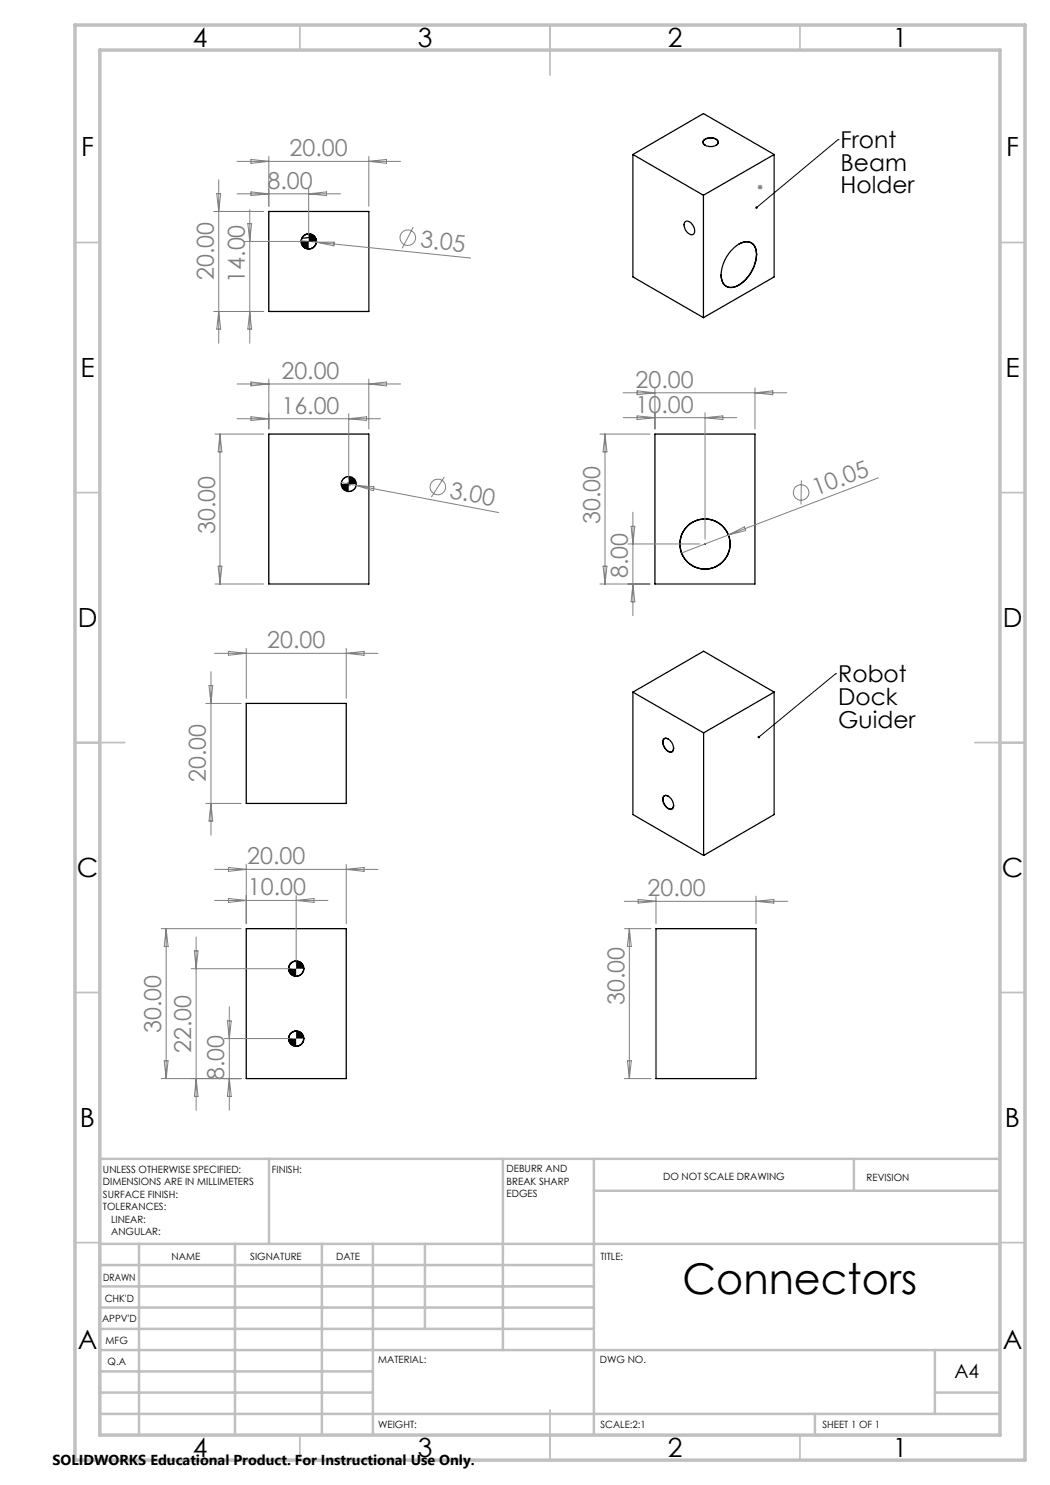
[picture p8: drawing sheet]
<svg xmlns="http://www.w3.org/2000/svg" width="210mm" height="297mm" viewBox="0 0 210 297" stroke-linecap="round" stroke-linejoin="round" font-family="sans-serif">
<g fill="none" stroke="#000" stroke-width=".25">
<path d="M126.6 30.9l14.1-8.2 14.1 8.2M126.6 30.9l14.1 8.1M126.6 30.9v24.5l14.1 8.1M140.7 39v24.5M140.7 28a1.98 1.98 0 0 1 3 .4 1.49 1.49 0 0 1-2.1 .8 .82 .82 0 0 1-.8-.3 .82 .82 0 0 1-.1-.9zM141 29.1a.7 .7 0 0 1-.4-.8 .7 .7 0 0 1 .8-.6 1.54 1.54 0 0 1 2.2 .9l-.4 .5M154.8 30.9l-14.1 8.1M154.8 30.9v24.5l-14.1 8.1M53.8 42.3h20v20h-20zM60.4 47.7a5.6 5.6 0 0 1 2.7 0M137.1 44.3a1.42 1.42 0 0 1 1.7 1.2 .94 .94 0 0 1-.4 1.5 1.94 1.94 0 0 1-1.4-2.6zM146.6 49.7a3.3 3.3 0 0 1 3.8-1.1 3.7 3.7 0 0 1 .6 4.3 6.6 6.6 0 0 1-4.6 4.6 1.94 1.94 0 0 1-2.1-2.1 7.6 7.6 0 0 1 2.3-5.7z"/>
<path d="M147.7 48.8a2.13 2.13 0 0 1 3.4 .9 7.3 7.3 0 0 1-3.4 7.3 2.13 2.13 0 0 1-2.4 .3 2.13 2.13 0 0 1-1.1-2.2v-.1M53.8 86.8h20v30h-20zM131 86.8h20v30h-20zM141 108.8h.1M126.6 138.4v24.5l14.1 8.2M126.6 138.4l14.1 8.2M126.6 138.4l14.1-8.2 14.1 8.2M154.8 138.4v24.5l-14.1 8.2M154.8 138.4l-14.1 8.2M49.2 140.7h20.1v20h-20.1zM132.7 159.3a1.13 1.13 0 0 1 1.7 .7l.1 .4a.9 .9 0 0 1-.4 1.5 1.96 1.96 0 0 1-1.4-2.6zM132.7 147.8a1.13 1.13 0 0 1 1.7 .8l.1 .3a1.11 1.11 0 0 1-.2 1.5 1.96 1.96 0 0 1-1.6-2.6z"/>
<path d="M133.7 147.8a.7 .7 0 0 0-.9 0 .7 .7 0 0 0-.2 .9l.3 .7a1.18 1.18 0 0 0 1.6 .8l.2-.6M133.7 159.2a.7 .7 0 0 0-.9 0 .7 .7 0 0 0-.2 .9l.3 .8a1.18 1.18 0 0 0 1.6 .7l.2-.5M140.7 146.6v24.5M49.2 185.7h20.1v30h-20.1zM131.2 185.7h20v30h-20z"/>
<circle cx="61.8" cy="48.3" r="1.53"/>
<circle cx="61.8" cy="48.3" r="1.5"/>
<circle cx="69.8" cy="96.8" r="1.49"/>
<circle cx="141" cy="108.8" r="5"/>
<circle cx="59.2" cy="193.7" r="1.53"/>
<circle cx="59.3" cy="193.7" r="1.5"/>
<circle cx="59.2" cy="207.7" r="1.53"/>
<circle cx="59.3" cy="207.7" r="1.5"/>
</g>
<g fill="none" stroke="#808080" stroke-width=".2">
<path d="M43.4 38.7h.7l-.4 3.6zM43.7 35.9v32.7M47.4 38.8h20.7M47.4 32.3h32.7M50.2 31.9l3.6 .4-3.6 .4zM50.2 38.4l3.6 .4-3.6 .3zM53.8 31.3v10M61.7 37.7v9.6M61.7 38.8l3.6-.4v.7zM73.8 31.3v10M73.8 32.3l3.5-.4v.8zM151.5 37.4h1"/>
<path d="M151.7 37.1l.7 .7M152 36.9v1M152.4 37.1l-.7 .7M42.8 42.3h9.9M48.9 48.3h11.8M49.6 44.7h.7l-.3 3.6zM50 41.9v26.7M60.2 48.1l33.9 3.5M63.3 48.4h3.6l-.1 .8zM82.7 45.4l-2.3 4.3M42.8 62.3h9.9M43.7 62.3l.4 3.5h-.7z"/>
<path d="M47.4 76.8h32.7M50 62.3l.3 3.5h-.7zM50.2 76.4l3.6 .4-3.6 .4zM53.8 75.8v10M73.8 75.8v10M73.8 76.8l3.5-.4v.8zM124.6 78.6h32.7M127.4 78.2l3.6 .4-3.6 .3zM131 77.6v8.2M151 77.6v8.2M151 78.6l3.6-.4v.7zM43 86.8h9.7"/>
<path d="M44 86.8l.4 3.6h-.8zM44 86.8v30M47.4 83.7h28.7M50.2 83.4l3.6 .3-3.6 .4zM68.3 96.5l31.4 6M69.3 96.8h.9M69.4 96.4l.7 .8M69.7 82.7v13.1M69.7 83.7l3.6-.3v.7zM69.7 96.3v1M70.1 96.4l-.7 .8M71.2 97.1l3.6 .3-.2 .7z"/>
<path d="M88.9 95.4l-2.6 4M120 86.8h10M121 86.8v30M121 86.8l.4 3.6h-.8zM124.6 83.5h22.8M127.4 83.2l3.6 .3-3.6 .4zM141 82.5v25.3M141 83.5l3.6-.3v.7zM160.3 96.1l-.1 4.8M175.7 95.6l-30 11.4M43 116.8h9.7M43.6 113.2h.8l-.4 3.6z"/>
<path d="M120 116.8h10M120.6 113.2h.8l-.4 3.6zM125.6 108.8h14.4M126.2 105.3h.8l-.4 3.5zM126.6 102.4v20.8M126.6 116.8l.4 3.6h-.8zM145.7 107l-9.4 3.6M145.7 107l3.2-1.6 .3 .7zM41.8 137.1h.7l-.3 3.6zM42.2 134.3v32.7M42.9 130.7h32.7M45.7 130.3l3.5 .4-3.5 .4z"/>
<path d="M49.2 129.7v10M69.3 129.7v10M69.3 130.7l3.5-.4v.8zM41.2 140.7h7M41.2 160.7h7M42.2 160.7l.3 3.5h-.7zM42.9 173.9h32.7M45.7 173.5l3.5 .4-3.5 .4zM45.7 179.7l3.5 .4-3.5 .4zM49.2 172.9v11.8M59.2 179.1v13.6M69.3 172.9v11.8"/>
<path d="M69.3 173.9l3.5-.4v.8zM127.6 179.9l3.6 .4-3.6 .3zM131.2 179.2v5.5M151.2 179.2v5.5M32.2 185.7h16M33.2 185.7v30M33.2 185.7l.4 3.6h-.8zM38.2 193.7h20M38.9 190.2h.7l-.4 3.5zM39.2 187.4v34.7M42.9 180.1h22.7M59.2 180.1l3.6-.4v.8z"/>
<path d="M124.8 180.3h32.8M124.9 185.7h5.3M125.9 185.7l.4 3.6h-.8zM125.9 185.7v30M151.2 180.3l3.6-.4v.7zM32.2 215.7h16M32.8 212.2h.8l-.4 3.5zM39.2 215.7l.4 3.6h-.7zM44.9 207.7h13.3M45.5 204.2h.7l-.3 3.5zM45.9 201.4v20.7M45.9 215.7l.3 3.6h-.7z"/>
<path d="M124.9 215.7h5.3M125.5 212.2h.8l-.4 3.5z"/>
<circle cx="81.6" cy="47.5" r="1.56"/>
<circle cx="87.6" cy="97.4" r="1.56"/>
<circle cx="160.2" cy="98.5" r="1.56"/>
</g>
<g fill="none" stroke="#000" stroke-width=".2">
<path d="M167.6 27.9h.1M167.6 27.9l-16.3 13.6M61.7 46.8h-.1a1.53 1.53 0 0 0-1.3 1.5M63.3 48.3v.2a1.53 1.53 0 0 1-1.6 1.3M69.7 95.3a1.44 1.44 0 0 0-1.4 1.5M71.3 96.8a1.56 1.56 0 0 1-1.6 1.5M141 108.8h.1M167.1 134.8h.1M167.1 134.8l-15.3 12.6M59.2 192.2a1.5 1.5 0 0 0-1.5 1.5M60.7 193.7a1.5 1.5 0 0 1-1.5 1.5M59.2 206.2a1.5 1.5 0 0 0-1.5 1.5"/>
<path d="M60.7 207.7a1.5 1.5 0 0 1-1.5 1.5"/>
</g>
<g fill="none" stroke="#c0c0c0" stroke-width=".35">
<path d="M60 5v5M110 5v10M160 5v5M15 48.5h5M200 48.5h5M15 98.5h5M200 98.5h5M15 148.5h10M195 148.5h10M15 198.5h5M200 198.5h5M15 248.5h5"/>
<path d="M200 248.5h5M60 287v5M110 282v10M160 287v5"/>
</g>
<g fill="none" stroke="#c0c0c0" stroke-width=".5">
<path d="M53.8 231.8v17M100.6 231.8v38.2M118.8 231.8v55.2M118.8 238.2h81.2M170.8 231.8v6.4M200 231.8h-180v55.2M20 248.8h180M20 257.3h98.8M20 253h98.8M27.8 248.8v38.2M47 248.8v38.2M64.4 248.8v38.2"/>
<path d="M74.6 248.8v38.2M85 248.8v17M20 265.8h98.8M20 261.5h98.8M20 278.5h54.6M20 274.3h54.6M20 270h180M187 278.5h13M187 270v12.8M20 282.8h180M163 282.8v4.2"/>
</g>
<path d="M15 5h190v287h-190zM20 10h180v277h-180z" fill="none" stroke="#c0c0c0" stroke-width=".7"/>
<g fill="#000">
<path d="M151.2 41.3a.25 .25 0 0 1 .3 .1 .25 .25 0 0 1-.1 .3 .25 .25 0 0 1-.3 0l.2-.2-.2 .1z"/>
<path d="M60.3 48.3v.2a1.53 1.53 0 0 0 1.4 1.3v-1.5zM61.7 46.8v1.5h1.6a1.5 1.5 0 0 0-1.6-1.5z"/>
<path d="M68.3 96.8a1.49 1.49 0 0 0 1.4 1.5v-1.5zM69.7 95.3v1.5h1.6a1.5 1.5 0 0 0-1.6-1.5z"/>
<path d="M57.7 207.7a1.44 1.44 0 0 0 1.5 1.5v-1.5zM59.2 206.2v1.5h1.5a1.5 1.5 0 0 0-1.5-1.5zM57.7 193.7v.2a1.53 1.53 0 0 0 1.5 1.3v-1.5zM59.2 192.2v1.5h1.5a1.5 1.5 0 0 0-1.5-1.5zM151.6 147.2l-.1 .3 .3-.1-.2 .2a.25 .25 0 0 0 .3 0 .25 .25 0 0 0 .1-.3 .25 .25 0 0 0-.4-.1z"/>
</g>
<text font-size="8.5" x="136.5" y="258.8">Connectors</text>
<g font-size="5.3">
<text x="38.5" y="9.5">4</text>
<text x="83.5" y="9.5">3</text>
<text x="133.6" y="9.5">2</text>
<text x="178.6" y="9.5">1</text>
<text x="16.2" y="31.3">F</text>
<text x="201.2" y="31.3">F</text>
<text x="16.1" y="75.5">E</text>
<text x="201.1" y="75.5">E</text>
<text x="15.5" y="125.5">D</text>
<text x="200.5" y="125.5">D</text>
<text x="15.4" y="175.5">C</text>
<text x="200.4" y="175.5">C</text>
<text x="16" y="225.5">B</text>
<text x="201" y="225.5">B</text>
<text x="15.5" y="269.8">A</text>
<text x="200.5" y="269.8">A</text>
<text x="38.5" y="291.5">4</text>
<text x="83.5" y="291.5">3</text>
<text x="133.6" y="291.5">2</text>
<text x="178.6" y="291.5">1</text>
</g>
<g font-size="4.7">
<text x="168.1" y="29.6">Front</text>
<text x="168.1" y="34.1">Beam</text>
<text x="168.1" y="38.7">Holder</text>
<text x="167.7" y="136.5">Robot</text>
<text x="167.7" y="141">Dock</text>
<text x="167.7" y="145.5">Guider</text>
</g>
<g font-size="4.7" fill="#808080">
<text x="57.9" y="31.3">20.00</text>
<text x="53.5" y="37.7">8.00</text>
<text x="84" y="49.5" transform="rotate(6 84 49.5)">3.05</text>
<text x="42.8" y="56" transform="rotate(-90 42.8 56)">20.00</text>
<text x="48.9" y="56.6" transform="rotate(-90 48.9 56.6)">14.00</text>
<text x="56.3" y="75.8">20.00</text>
<text x="127.1" y="77.5">20.00</text>
<text x="56.3" y="82.7">16.00</text>
<text x="127.1" y="82.5">10.00</text>
<text x="89.8" y="99.5" transform="rotate(11 89.8 99.5)">3.00</text>
<text x="163.2" y="99.2" transform="rotate(-21 163.2 99.2)">10.05</text>
<text x="43" y="106.8" transform="rotate(-90 43 106.8)">30.00</text>
<text x="120" y="104.8" transform="rotate(-90 120 104.8)">30.00</text>
<text x="125.6" y="115.7" transform="rotate(-90 125.6 115.7)">8.00</text>
<text x="53.4" y="129.6">20.00</text>
<text x="41.2" y="156.4" transform="rotate(-90 41.2 156.4)">20.00</text>
<text x="49.4" y="172.8">20.00</text>
<text x="49.6" y="179.1">10.00</text>
<text x="129.5" y="179.2">20.00</text>
<text x="124.9" y="201" transform="rotate(-90 124.9 201)">30.00</text>
<text x="32.2" y="206.6" transform="rotate(-90 32.2 206.6)">30.00</text>
<text x="38.2" y="210.6" transform="rotate(-90 38.2 210.6)">22.00</text>
<text x="44.9" y="216" transform="rotate(-90 44.9 216)">8.00</text>
</g>
<text font-size="3.9" x="190.9" y="275.5">A4</text>
<text font-size="2.9" x="10.5" y="292.9">SOLIDWORKS Educational Product. For Instructional Use Only.</text>
<g font-size="2">
<text x="20.6" y="234.6">UNLESS OTHERWISE SPECIFIED:</text>
<text x="20.6" y="237.1">DIMENSIONS ARE IN MILLIMETERS</text>
<text x="20.6" y="239.6">SURFACE FINISH:</text>
<text x="54.4" y="234.6">FINISH:</text>
<text x="101.3" y="234.5">DEBURR AND</text>
<text x="101.3" y="237">BREAK SHARP</text>
<text x="101.3" y="239.5">EDGES</text>
<text x="132.6" y="236">DO NOT SCALE DRAWING</text>
<text x="173.3" y="236.2">REVISION</text>
<text x="20.6" y="242.1">TOLERANCES:</text>
<text x="22.2" y="244.6">LINEAR:</text>
<text x="22.2" y="247.1">ANGULAR:</text>
<text x="34.3" y="252">NAME</text>
<text x="50" y="251.9">SIGNATURE</text>
<text x="67.2" y="251.9">DATE</text>
<text x="120.1" y="251.9">TITLE:</text>
<text x="20.6" y="256.1">DRAWN</text>
<text x="20.9" y="260.3">CHK'D</text>
<text x="20.4" y="264.4">APPV'D</text>
<text x="21.1" y="268.8">MFG</text>
<text x="21.5" y="273">Q.A</text>
<text x="75.6" y="272.5">MATERIAL:</text>
<text x="120" y="272.5">DWG NO.</text>
<text x="75.6" y="285.5">WEIGHT:</text>
<text x="120.1" y="285.6">SCALE:2:1</text>
<text x="164.5" y="285.6">SHEET 1 OF 1</text>
</g>
</svg>
